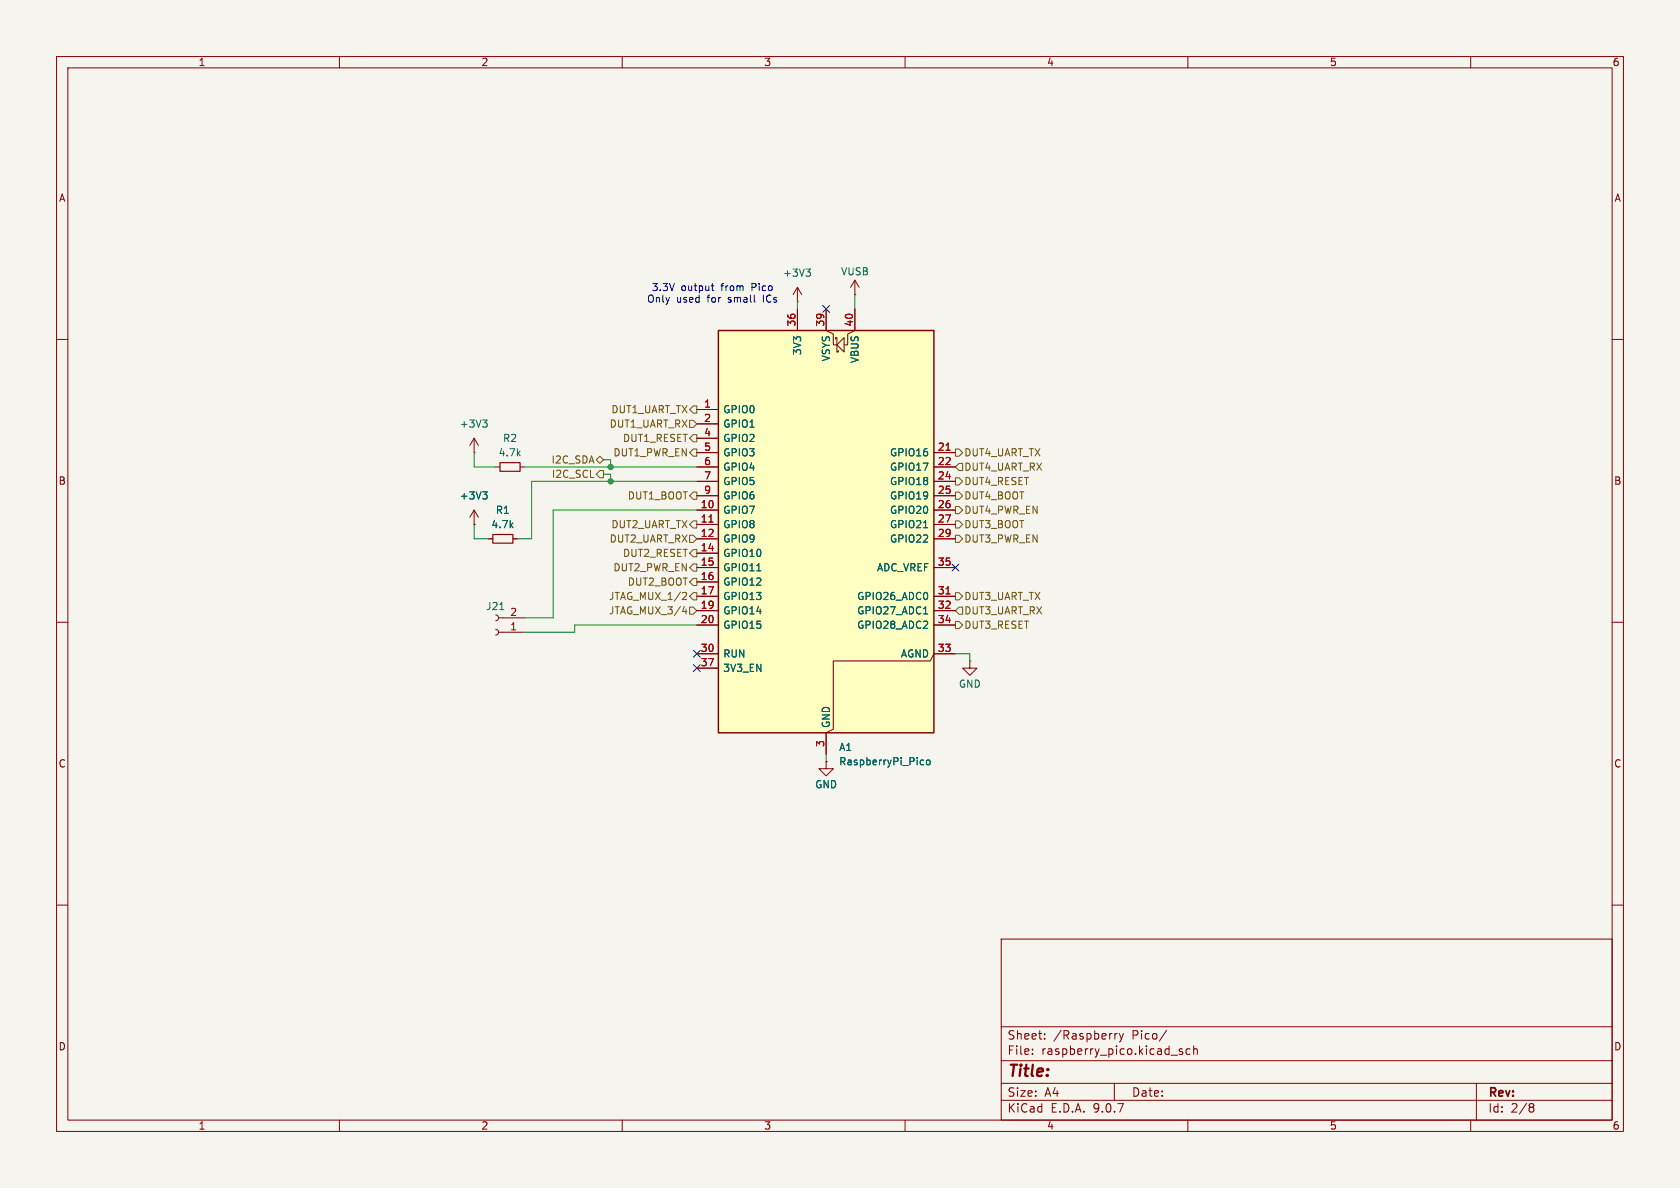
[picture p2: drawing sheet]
<svg xmlns="http://www.w3.org/2000/svg" width="297mm" height="210mm" viewBox="0 0 297 210" stroke-linecap="round" stroke-linejoin="round" font-family="sans-serif">
<path d="M0 0h297v210h-297z" fill="#f5f4ef" stroke="#f5f4ef" stroke-width=".18"/>
<g fill="none" stroke="#840000" stroke-width=".18">
<path d="M10 10h277v190h-277zM12 12h273v186h-273zM60 10v2M110 10v2M160 10v2M210 10v2M260 10v2M10 60h2M83.8 77.5l.8 1.2M83.8 77.5l-.7 1.2M83.8 77.5v2.5M285 60h2"/>
<path d="M83.8 80h.1M87.6 82.6h.8M91.9 82.6h.8M10 110h2M87.6 111.3l.4 .1 .1 .4-.1 .3-.4 .2M87.6 108.7l.4 .2 .1 .3-.1 .4-.4 .1M88.1 111.8h4.6M88.1 109.2h4.6M285 110h2M10 160h2M177 166h108v32h-108zM285 160h2"/>
<path d="M60 198v2M110 198v2M160 198v2M177 194.5h108M177 191.5h108M177 187.5h108M177 181.5h108M182.5 186.3v.1M182.5 185.5v.1M184.7 183.6v.1M184.7 182.8v.1M197 191.5v3"/>
<path d="M197.5 182.7l-.3 .1-.1 .2M197.9 182.7l.3 1M198.2 183.7l-.1 .4-.2 .1M198.6 182.7l-.4 1M206.2 182.1l-1.2 2M209 185.5l-.3-.1-.2 .2v.2l.5 .2v.3h-.5M210 198v2M210.4 185.5l-.4-.1-.3 .3v.4l.1 .2h.6M211 185.5l.2-.1 .4 .1 .1 .9M211 184.9v1.5M260 198v2M261 191.5v6.5"/>
<path d="M270.6 195.1l.4 .1 .2 .2-.3 .3M270.6 195.7h.3M270.9 195.7l.2 .2 .1 .4-.2 .2-.4 .1"/>
</g>
<path d="M85.3 74.2h.8l-.4 .5M85.9 74.7l.2 .3v.3l-.2 .2M88.4 107.8h.7" fill="none" stroke="#006464" stroke-width=".18"/>
<path d="M88.4 81.8h3.5v1.5h-3.5z" fill="none" stroke="#840000" stroke-width=".2"/>
<path d="M127 58.4h38.1v71.1h-38.1z" fill="#ffffc2"/>
<path d="M127 58.4h38.1v71.1h-38.1z" fill="none" stroke="#840000" stroke-width=".25"/>
<g fill="none" stroke="#840000" stroke-width=".18">
<path d="M141 53.3h.1M141 50.8v2.5M141 54.6v3.8M141 50.8l.7 1.3M141 50.8l-.8 1.3M146 54.6v3.8l1.3 .7v1.9h.7M147.7 59.9v-.2h.3v2.5h.2v-.2M149.2 59.7v2.5l-1.2-1.2zM151.1 54.6v3.8l-1.2 .7v1.9h-.7M151.1 52.1h.1M151.1 49.5v2.6M151.1 49.5l-.7 1.3"/>
<path d="M151.1 49.5l.8 1.3M123.2 72.4h3.8M123.2 74.9h3.8M123.2 77.5h3.8M83.8 92.7h.1M83.8 90.2l.8 1.2M83.8 90.2l-.7 1.2M83.8 90.2v2.5M86.4 95.3h.7M90.7 95.3h.7M123.2 80h3.8M123.2 82.6h3.8"/>
<path d="M123.2 85.1h3.8M123.2 87.6h3.8M123.2 90.2h3.8M123.2 92.7h3.8M123.2 95.3h3.8M123.2 97.8h3.8M165.1 80h3.8M165.1 82.6h3.8M165.1 85.1h3.8M165.1 87.6h3.8M165.1 90.2h3.8M165.1 92.7h3.8"/>
<path d="M165.1 95.3h3.8M123.2 100.3h3.8M123.2 102.9h3.8M123.2 105.4h3.8M123.2 108h3.8M123.2 110.5h3.8M123.2 115.6h3.8M123.2 118.1h3.8M165.1 100.3h3.8M165.1 105.4h3.8M165.1 108h3.8M165.1 110.5h3.8"/>
<path d="M168.9 115.6h-3.8l-.6 1.2h-17.2v12.1l-1.3 .6v3.9M171.4 116.8v1.3h1.3l-1.3 1.3-1.2-1.3h1.2M171.4 116.8h.1M146 134.6v1.3h1.3l-1.3 1.3-1.2-1.3h1.2M146 134.6h.1"/>
</g>
<path d="M167.2 79.6h.8M125.3 92.3h.8M167.2 105h.8" fill="none" stroke="#a90000" stroke-width=".18"/>
<path d="M142.5 47.6h.8l-.5 .5M143 48.1l.3 .2v.3l-.3 .2M85.3 86.9h.8l-.4 .5M85.9 87.4l.2 .3v.3l-.2 .2M163.3 93.3h.7M133.8 100.9h.7M163.3 108.5h.7M162.9 134.4h.4M163.3 135.1l-.4 .1M163.9 134.4h.3l.2 .2v.4l-.2 .2-.3-.1-.1-.1z" fill="none" stroke="#006464" stroke-width=".18"/>
<path d="M87.1 94.5h3.6v1.5h-3.6z" fill="none" stroke="#840000" stroke-width=".2"/>
<g fill="none" stroke="#725600" stroke-width=".18">
<path d="M121.9 74.3h.7l.6 .6-.6 .7h-.7zM122.6 76.8h.6v1.3h-.6l-.7-.6zM122.6 71.8h.6v1.2h-.6l-.7-.6zM168.9 79.4h.6l.7 .6-.7 .6h-.6zM105.4 81.3l.6-.7 .7 .7-.7 .6zM106 83.2h.7v1.3h-.7l-.6-.7zM121.9 80l.7-.6h.6v1.2h-.6zM121.9 94.6h.7l.6 .7-.6 .6h-.7zM122.6 99.7h.6v1.3h-.6l-.7-.7zM122.6 87h.6v1.3h-.6l-.7-.7zM122.6 97.2h.6v1.2h-.6l-.7-.6zM122.6 92.1h.6v1.2h-.6l-.7-.6z"/>
<path d="M168.9 89.5h.6l.7 .7-.7 .6h-.6zM168.9 92.1h.6l.7 .6-.7 .6h-.6zM168.9 84.5h.6l.7 .6-.7 .6h-.6zM168.9 94.6h.6l.7 .7-.7 .6h-.6zM168.9 87h.6l.7 .6-.7 .7h-.6zM169.5 81.9h.7v1.3h-.7l-.6-.6zM120.7 108.1h.7M120.8 104.7l.5 .1 .1 .3-.8 .9h.8M121.3 107.7v.8M121.9 107.3h.7l.6 .7-.6 .6h-.7zM121.9 102.9l.7-.7h.6v1.3h-.6zM122.6 104.8h.6v1.2h-.6l-.7-.6z"/>
<path d="M168.9 104.8h.6l.7 .6-.7 .6h-.6zM168.9 109.9h.6l.7 .6-.7 .6h-.6zM169.5 107.3h.7v1.3h-.7l-.6-.6z"/>
</g>
<path d="M141 53.3v1.3M151.1 52.1v2.5M83.8 80v2.6h3.8M83.8 92.7v2.6h2.6M92.7 82.6h30.5M106.7 81.3h1.2v1.3M106.7 83.8h1.2v1.3M123.2 85.1h-29.2v10.2h-2.6M123.2 90.2h-25.4v19h-5.1M123.2 110.5h-21.6v1.3h-8.9M168.9 115.6h2.5v1.2M146 133.4v1.2" fill="none" stroke="#009600" stroke-width=".18"/>
<path d="M145.4 54l1.3 1.2M146.7 54l-1.3 1.2M168.3 99.7l1.2 1.2M169.5 99.7l-1.2 1.2M122.6 115l1.2 1.2M122.6 117.5l1.2 1.2M123.8 115l-1.2 1.2M123.8 117.5l-1.2 1.2" fill="none" stroke="#000084" stroke-width=".18"/>
<path d="M125.7 50.5h.5M125.9 50.1v1.1l.3 .2" fill="none" stroke="#0000c2" stroke-width=".18"/>
<g fill="#009600" stroke="#009600" stroke-width=".18">
<circle cx="107.9" cy="85.1" r=".46"/>
<circle cx="107.9" cy="82.6" r=".46"/>
</g>
<text font-size="2.8" fill="#840000" x="178" y="190.9">Title:</text>
<g font-size="2.1" fill="#840000">
<text x="178" y="184">Sheet:</text>
<text x="186.2" y="184">/Raspberry</text>
<text x="200.2" y="184">Pico/</text>
<text x="178" y="186.7">File:</text>
<text x="184.1" y="186.7">raspberry_pico.kicad_sch</text>
<text x="178" y="196.9">KiCad</text>
<text x="178" y="194.1">Size:</text>
<text x="184.7" y="194.1">A4</text>
<text x="185.7" y="196.9">E.D.A.</text>
<text x="193.3" y="196.9">9.0.7</text>
<text x="200" y="194.1">Date:</text>
<text x="263" y="194.3">Rev:</text>
<text x="263" y="196.9">Id:</text>
<text x="267.1" y="196.9">2/8</text>
</g>
<g font-size="1.8" fill="#840000">
<text x="35" y="11.9">1</text>
<text x="85" y="11.9">2</text>
<text x="135" y="11.9">3</text>
<text x="185" y="11.9">4</text>
<text x="235" y="11.9">5</text>
<text x="285" y="11.9">6</text>
<text x="10.3" y="35.9">A</text>
<text x="285.3" y="35.9">A</text>
<text x="10.3" y="85.9">B</text>
<text x="285.3" y="85.9">B</text>
<text x="10.3" y="135.9">C</text>
<text x="285.3" y="135.9">C</text>
<text x="10.3" y="185.9">D</text>
<text x="285.3" y="185.9">D</text>
<text x="35" y="199.9">1</text>
<text x="85" y="199.9">2</text>
<text x="135" y="199.9">3</text>
<text x="185" y="199.9">4</text>
<text x="235" y="199.9">5</text>
<text x="285" y="199.9">6</text>
</g>
<g font-size="1.8" fill="#0000c2">
<text x="114.3" y="53.7">Only</text>
<text x="115.1" y="51.7">3.3V</text>
<text x="119.6" y="53.7">used</text>
<text x="120.4" y="51.7">output</text>
<text x="125.2" y="53.7">for</text>
<text x="127.6" y="51.7">from</text>
<text x="129" y="53.7">small</text>
<text x="133.1" y="51.7">Pico</text>
<text x="135.4" y="53.7">ICs</text>
</g>
<g font-size="1.8" fill="#006464">
<text x="138.3" y="49.1">+3V3</text>
<text x="148.6" y="48.9">VUSB</text>
<text x="141.8" y="62.9" transform="rotate(-90 141.8 62.9)">3V3</text>
<text x="146.9" y="64" transform="rotate(-90 146.9 64)">VSYS</text>
<text x="152" y="64.3" transform="rotate(-90 152 64.3)">VBUS</text>
<text x="81.2" y="75.8">+3V3</text>
<text x="127.8" y="73.3">GPIO0</text>
<text x="127.8" y="75.8">GPIO1</text>
<text x="88" y="80.9">4.7k</text>
<text x="88.8" y="78.3">R2</text>
<text x="127.8" y="78.3">GPIO2</text>
<text x="127.8" y="80.9">GPIO3</text>
<text x="127.8" y="83.4">GPIO4</text>
<text x="157.2" y="80.9">GPIO16</text>
<text x="157.2" y="83.4">GPIO17</text>
<text x="81.2" y="88.5">+3V3</text>
<text x="127.8" y="86">GPIO5</text>
<text x="127.8" y="88.5">GPIO6</text>
<text x="157.2" y="86">GPIO18</text>
<text x="157.2" y="88.5">GPIO19</text>
<text x="86.8" y="93.6">4.7k</text>
<text x="87.6" y="91">R1</text>
<text x="127.8" y="91">GPIO7</text>
<text x="127.8" y="93.6">GPIO8</text>
<text x="157.2" y="91">GPIO20</text>
<text x="157.2" y="93.6">GPIO21</text>
<text x="127.8" y="96.1">GPIO9</text>
<text x="127.8" y="98.7">GPIO10</text>
<text x="127.8" y="101.2">GPIO11</text>
<text x="154.9" y="101.2">ADC_VREF</text>
<text x="157.2" y="96.1">GPIO22</text>
<text x="127.8" y="103.7">GPIO12</text>
<text x="127.8" y="106.3">GPIO13</text>
<text x="151.4" y="106.3">GPIO26_ADC0</text>
<text x="85.8" y="108.1">J21</text>
<text x="127.8" y="108.8">GPIO14</text>
<text x="127.8" y="111.4">GPIO15</text>
<text x="151.4" y="108.8">GPIO27_ADC1</text>
<text x="151.4" y="111.4">GPIO28_ADC2</text>
<text x="127.8" y="116.4">RUN</text>
<text x="127.8" y="119">3V3_EN</text>
<text x="159.2" y="116.4">AGND</text>
<text x="169.4" y="121.8">GND</text>
<text x="146.9" y="128.8" transform="rotate(-90 146.9 128.8)">GND</text>
<text x="148.3" y="132.9">A1</text>
<text x="148.3" y="135.5">RaspberryPi_Pico</text>
<text x="144" y="139.5">GND</text>
</g>
<g font-size="1.8" fill="#a90000">
<text x="140.7" y="57.8" transform="rotate(-90 140.7 57.8)">36</text>
<text x="145.8" y="57.8" transform="rotate(-90 145.8 57.8)">39</text>
<text x="150.9" y="57.8" transform="rotate(-90 150.9 57.8)">40</text>
<text x="124.4" y="72.1">1</text>
<text x="124.4" y="74.7">2</text>
<text x="124.4" y="77.2">4</text>
<text x="124.4" y="79.8">5</text>
<text x="124.4" y="82.3">6</text>
<text x="165.7" y="79.8">21</text>
<text x="165.7" y="82.3">22</text>
<text x="123.8" y="89.9">10</text>
<text x="124.4" y="84.8">7</text>
<text x="124.4" y="87.4">9</text>
<text x="165.7" y="84.8">24</text>
<text x="165.7" y="87.4">25</text>
<text x="165.7" y="89.9">26</text>
<text x="123.8" y="92.5">11</text>
<text x="123.8" y="95">12</text>
<text x="165.7" y="92.5">27</text>
<text x="165.7" y="95">29</text>
<text x="123.8" y="97.5">14</text>
<text x="123.8" y="100.1">15</text>
<text x="165.7" y="100.1">35</text>
<text x="123.8" y="102.6">16</text>
<text x="123.8" y="105.2">17</text>
<text x="123.8" y="107.7">19</text>
<text x="165.7" y="105.2">31</text>
<text x="165.7" y="107.7">32</text>
<text x="90.1" y="111.5">1</text>
<text x="90.1" y="109">2</text>
<text x="123.8" y="110.2">20</text>
<text x="165.7" y="110.2">34</text>
<text x="123.8" y="115.3">30</text>
<text x="123.8" y="117.9">37</text>
<text x="165.7" y="115.3">33</text>
<text x="145.8" y="132.2" transform="rotate(-90 145.8 132.2)">3</text>
</g>
<g font-size="1.8" fill="#725600">
<text x="107.7" y="75.8">DUT1_UART_RX</text>
<text x="108" y="73.3">DUT1_UART_TX</text>
<text x="97.4" y="82.1">I2C_SDA</text>
<text x="108.3" y="80.9">DUT1_PWR_EN</text>
<text x="110" y="78.3">DUT1_RESET</text>
<text x="170.4" y="80.9">DUT4_UART_TX</text>
<text x="170.4" y="83.4">DUT4_UART_RX</text>
<text x="97.5" y="84.7">I2C_SCL</text>
<text x="110.9" y="88.5">DUT1_BOOT</text>
<text x="170.4" y="86">DUT4_RESET</text>
<text x="170.4" y="88.5">DUT4_BOOT</text>
<text x="108" y="93.6">DUT2_UART_TX</text>
<text x="170.4" y="91">DUT4_PWR_EN</text>
<text x="170.4" y="93.6">DUT3_BOOT</text>
<text x="107.7" y="96.1">DUT2_UART_RX</text>
<text x="108.3" y="101.2">DUT2_PWR_EN</text>
<text x="110" y="98.7">DUT2_RESET</text>
<text x="170.4" y="96.1">DUT3_PWR_EN</text>
<text x="107.6" y="106.3">JTAG_MUX_1/2</text>
<text x="110.9" y="103.7">DUT2_BOOT</text>
<text x="170.4" y="106.3">DUT3_UART_TX</text>
<text x="107.6" y="108.8">JTAG_MUX_3/4</text>
<text x="170.4" y="108.8">DUT3_UART_RX</text>
<text x="170.4" y="111.4">DUT3_RESET</text>
</g>
</svg>
